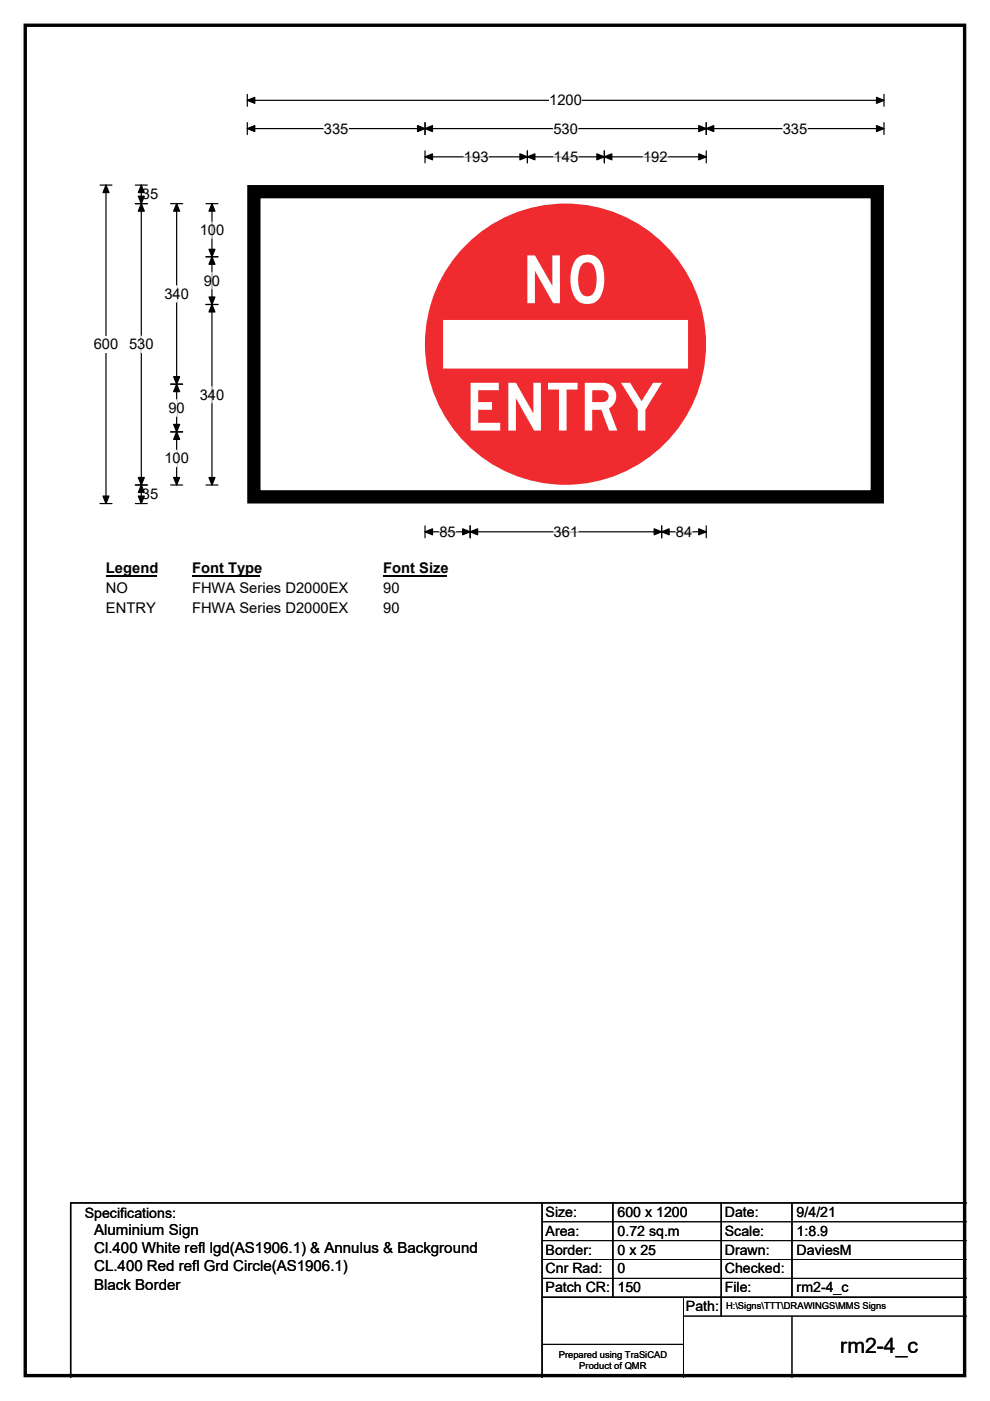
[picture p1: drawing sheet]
<svg xmlns="http://www.w3.org/2000/svg" width="210mm" height="297mm" viewBox="0 0 210 297" stroke-linecap="round" stroke-linejoin="round" font-family="sans-serif">
<path d="M5.4 5.4h199.2v286.3h-199.2z" fill="none" stroke="#000" stroke-width=".72"/>
<path d="M52.5 21.3h135M52.5 20v2.5M187.5 20v2.5" fill="none" stroke="#000" stroke-width=".25"/>
<path d="M52.5 21.3l1.5-.7v1.3zM185.9 20.6l1.6 .7-1.6 .6z" fill="#000" stroke="#000" stroke-width=".25"/>
<path d="M116.5 19.5h6.9v3.5h-6.9z" fill="#fff"/>
<g fill="none" stroke="#000" stroke-width=".25">
<path d="M21.2 39.2h2.5M22.5 39.2v67.6M52.5 27.3h135M52.5 26v2.5M90.1 26v2.5M90.1 32v2.5M90.1 33.3h59.7M111.9 32v2.5M128.2 32v2.5M149.8 26v2.5M149.8 32v2.5M187.5 26v2.5"/>
<path d="M21.2 106.8h2.5M90.1 111.5v2.5M90.1 112.8h59.7M99.7 111.5v2.5M140.3 111.5v2.5M149.8 111.5v2.5"/>
</g>
<g fill="#000" stroke="#000" stroke-width=".25">
<path d="M22.5 39.2l.6 1.6h-1.3zM52.5 27.3l1.5-.7v1.3zM90.1 27.3l1.6-.7v1.3zM88.6 26.6l1.5 .7-1.5 .6zM90.1 33.3l1.6-.7v1.3zM111.9 33.3l1.6-.7v1.3zM110.3 32.6l1.6 .7-1.6 .6zM126.6 32.6l1.6 .7-1.6 .6zM128.2 33.3l1.6-.7v1.3zM148.2 26.6l1.6 .7-1.6 .6zM149.8 27.3l1.6-.7v1.3zM148.2 32.6l1.6 .7-1.6 .6z"/>
<path d="M185.9 26.6l1.6 .7-1.6 .6zM21.8 105.2h1.3l-.6 1.6zM90.1 112.8l1.6-.7v1.3zM99.7 112.8l1.6-.7v1.3zM98.1 112.1l1.6 .7-1.6 .6zM138.7 112.1l1.6 .7-1.6 .6zM140.3 112.8l1.6-.7v1.3zM148.2 112.1l1.6 .7-1.6 .6z"/>
</g>
<path d="M68.7 27.3h5.2M98.4 33.3h5.2M117.4 27.3h5.2M117.4 33.3h5.2M136.4 33.3h5.2M166 27.3h5.2M93.2 112.8h3.5M117.4 112.8h5.2M143.3 112.8h3.5" fill="none" stroke="#fff" stroke-width=".25"/>
<path d="M19.9 71.3h5.2v3.5h-5.2z" fill="#fff"/>
<g fill="none" stroke="#000" stroke-width=".25">
<path d="M28.7 39.2h2.5M30 39.2v67.6M28.7 43.2h2.5M36.2 43.2h2.5M37.5 43.2v59.6M43.7 43.2h2.5M43.7 54.4h2.5M45 43.2v59.6M43.7 64.6h2.5M36.2 81.4h2.5M36.2 91.6h2.5M28.7 102.8h2.5"/>
<path d="M28.7 106.8h2.5M36.2 102.8h2.5M43.7 102.8h2.5"/>
</g>
<g fill="#000" stroke="#000" stroke-width=".25">
<path d="M30 39.2l.6 1.6h-1.3zM30 43.2l.6 1.6h-1.3zM29.3 41.6h1.3l-.6 1.6zM37.5 43.2l.6 1.6h-1.3zM45 54.4l.6 1.6h-1.3zM45 43.2l.6 1.6h-1.3zM44.3 52.9h1.3l-.6 1.5zM44.3 63h1.3l-.6 1.6zM45 64.6l.6 1.5h-1.3zM37.5 81.4l.6 1.6h-1.3zM36.8 90h1.3l-.6 1.6zM36.8 79.9h1.3l-.6 1.5z"/>
<path d="M37.5 91.6l.6 1.6h-1.3zM29.3 101.2h1.3l-.6 1.6zM30 102.8l.6 1.6h-1.3zM29.3 105.2h1.3l-.6 1.6zM36.8 101.2h1.3l-.6 1.6zM44.3 101.2h1.3l-.6 1.6z"/>
</g>
<path d="M45 47.1v3.4M45 57.7v3.6M30 71.2v3.6M37.5 60.6v3.5M37.5 84.8v3.5M37.5 95.5v3.4M45 82v3.4" fill="none" stroke="#fff" stroke-width=".25"/>
<path d="M22.5 118.7h10.7v3.5h-10.7z" fill="#fff"/>
<path d="M22.5 122h10.7" fill="none" stroke="#000" stroke-width=".32"/>
<path d="M40.7 118.7h14.4v3.5h-14.4z" fill="#fff"/>
<path d="M40.7 122h14.4" fill="none" stroke="#000" stroke-width=".32"/>
<path d="M81.3 118.7h13.4v3.5h-13.4z" fill="#fff"/>
<path d="M81.3 122h13.4" fill="none" stroke="#000" stroke-width=".32"/>
<g fill="#fff">
<path d="M22.5 122.9h4.6v3.5h-4.6z"/>
<path d="M40.7 122.9h33.1v3.5h-33.1z"/>
<path d="M81.3 122.9h3.5v3.5h-3.5z"/>
<path d="M22.5 127.1h10.5v3.5h-10.5z"/>
<path d="M40.7 127.1h33.1v3.5h-33.1z"/>
<path d="M81.3 127.1h3.5v3.5h-3.5z"/>
<path d="M52.5 39.3h135v67.4h-135z"/>
</g>
<path d="M52.5 39.2h135v67.5h-135z" fill="none" stroke="#fff" stroke-width=".21"/>
<path d="M53.8 40.6h132.3v64.7h-132.3z" fill="none" stroke="#000" stroke-width="2.8"/>
<circle cx="119.9" cy="73" r="29.8" fill="#ef2b2f"/>
<path d="M94.1 68h51.7v10h-51.7z" fill="#fff"/>
<path d="M94.1 67.9h51.7v10.1h-51.7z" fill="none" stroke="#fff" stroke-width=".21"/>
<path d="M115 255v37M130 255v20M153 255v24M168 255v20M205 255h-190v37M115 275h90" fill="none" stroke="#000" stroke-width=".3"/>
<path d="M115 259h90M115 263h90M115 267h90M115 271h90M145 279h60M145 275v17M168 279v13M115 285h30" fill="none" stroke="#000" stroke-width=".21"/>
<g font-size="14.1" fill="#fff">
<text x="110.6" y="64.3">NO</text>
<text x="98.6" y="91.3">ENTRY</text>
</g>
<text font-size="4.5" x="178.2" y="286.9">rm2-4_c</text>
<g font-size="3.2">
<text x="20" y="261.9">Aluminium Sign</text>
<text x="20" y="265.7">Cl.400 White refl lgd(AS1906.1) &amp; Annulus &amp; Background</text>
<text x="20" y="269.6">CL.400 Red refl Grd Circle(AS1906.1)</text>
<text x="20" y="273.4">Black Border</text>
</g>
<g font-size="3.1">
<text x="116.5" y="22.3">1200</text>
<text x="68.7" y="28.3">335</text>
<text x="117.4" y="28.3">530</text>
<text x="166" y="28.3">335</text>
<text x="98.4" y="34.3">193</text>
<text x="117.4" y="34.3">145</text>
<text x="136.4" y="34.3">192</text>
<text x="30.1" y="42.2">35</text>
<text x="42.4" y="49.9">100</text>
<text x="34.9" y="63.4">340</text>
<text x="43.2" y="60.5">90</text>
<text x="19.9" y="74.1">600</text>
<text x="27.4" y="74">530</text>
<text x="35.7" y="87.5">90</text>
<text x="42.4" y="84.8">340</text>
<text x="34.9" y="98.3">100</text>
<text x="30.1" y="105.8">35</text>
<text x="93.2" y="113.8">85</text>
<text x="117.4" y="113.8">361</text>
<text x="143.3" y="113.8">84</text>
<text x="22.5" y="121.6">Legend</text>
<text x="22.5" y="125.7">NO</text>
<text x="40.7" y="121.6">Font Type</text>
<text x="40.7" y="125.7">FHWA Series D2000EX</text>
<text x="81.3" y="121.6">Font Size</text>
<text x="81.3" y="125.7">90</text>
<text x="22.5" y="129.9">ENTRY</text>
<text x="40.7" y="129.9">FHWA Series D2000EX</text>
<text x="81.3" y="129.9">90</text>
</g>
<g font-size="3">
<text x="115.7" y="258">Size:</text>
<text x="131" y="258">600 x 1200</text>
<text x="153.7" y="258">Date:</text>
<text x="169" y="258">9/4/21</text>
<text x="18" y="258.2">Specifications:</text>
<text x="115.7" y="262">Area:</text>
<text x="131" y="262">0.72 sq.m</text>
<text x="153.7" y="262">Scale:</text>
<text x="169" y="262">1:8.9</text>
<text x="115.7" y="266">Border:</text>
<text x="115.7" y="270">Cnr Rad:</text>
<text x="131" y="266">0 x 25</text>
<text x="131" y="270">0</text>
<text x="153.7" y="266">Drawn:</text>
<text x="153.7" y="270">Checked:</text>
<text x="169" y="266">DaviesM</text>
<text x="115.7" y="274">Patch CR:</text>
<text x="131" y="274">150</text>
<text x="153.7" y="274">File:</text>
<text x="169" y="274">rm2-4_c</text>
<text x="145.5" y="278">Path:</text>
</g>
<g font-size="2">
<text x="154" y="277.6">H:\Signs\TTT\DRAWINGS\MMS Signs</text>
<text x="118.5" y="287.8">Prepared using TraSiCAD</text>
<text x="122.9" y="290.2">Product of QMR</text>
</g>
</svg>
